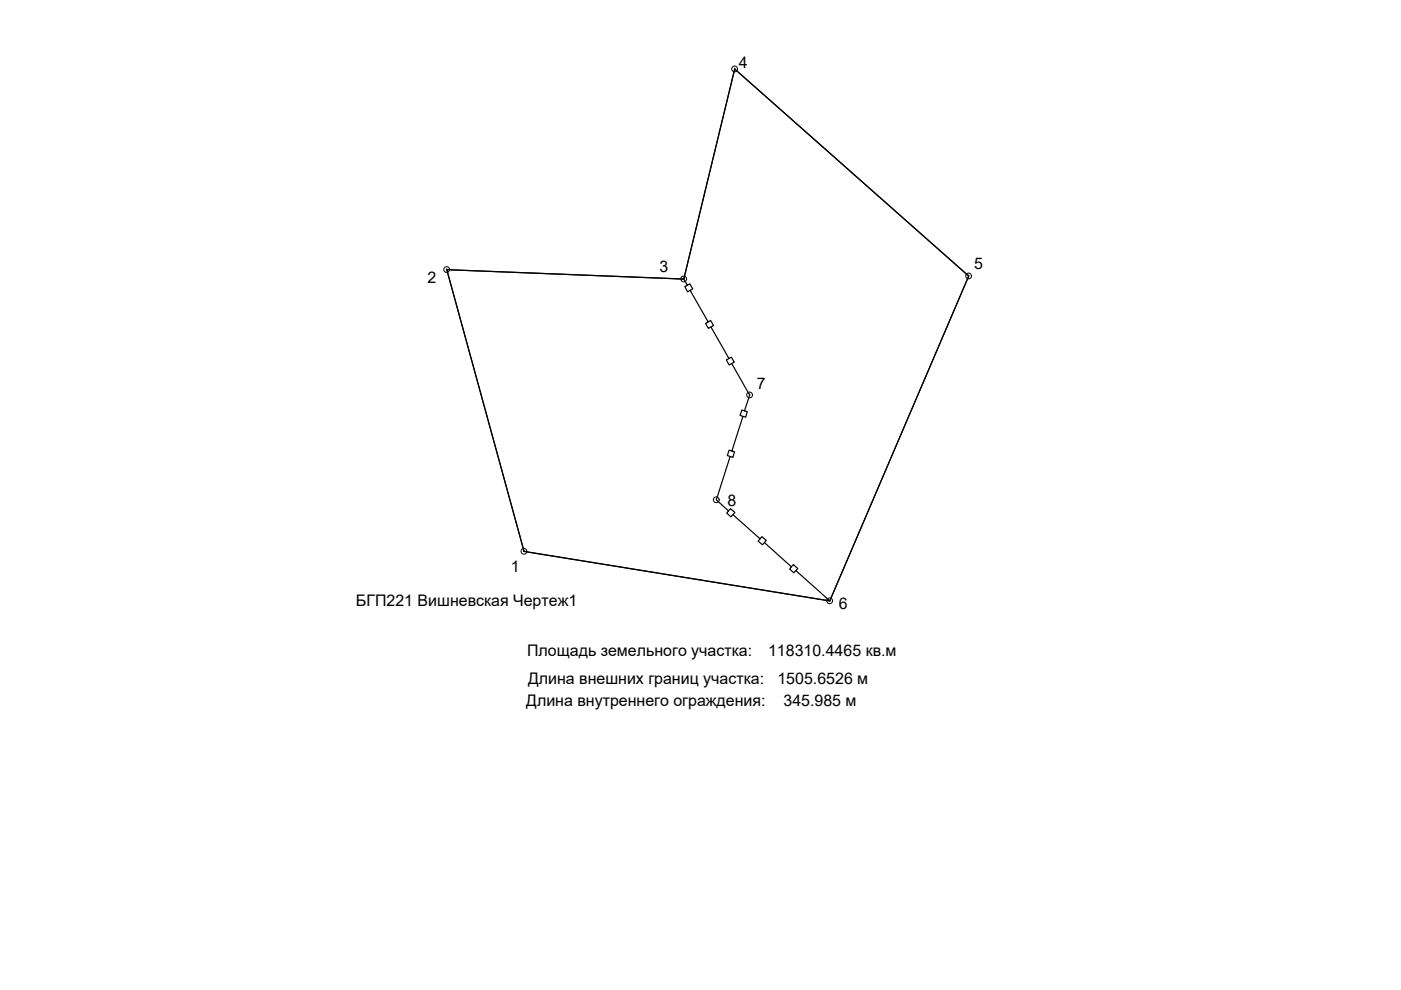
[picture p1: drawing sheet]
<svg xmlns="http://www.w3.org/2000/svg" width="297mm" height="210mm" viewBox="0 0 297 210" stroke-linecap="round" stroke-linejoin="round" font-family="sans-serif">
<g fill="none" stroke="#000" stroke-width=".21">
<path d="M155.8 14.6h.1M94.7 57.2h.1M145 59.2h.1M205.4 58.5h.1M111.1 116.9h.1M175.9 127.4h.1"/>
<circle cx="155.8" cy="14.6" r=".61"/>
<circle cx="94.7" cy="57.2" r=".61"/>
<circle cx="145" cy="59.1" r=".61"/>
<circle cx="205.4" cy="58.5" r=".61"/>
<circle cx="111.1" cy="116.9" r=".61"/>
<circle cx="175.9" cy="127.4" r=".61"/>
</g>
<path d="M94.7 57.2l50.3 2 10.8-44.6 49.6 43.9-29.5 68.9-64.8-10.5z" fill="none" stroke="#000" stroke-width=".25"/>
<g fill="none" stroke="#000" stroke-width=".21">
<path d="M158.9 83.8h.1M151.9 106h.1"/>
<circle cx="158.9" cy="83.7" r=".61"/>
<circle cx="151.9" cy="106" r=".61"/>
</g>
<path d="M145 59.2l.7 1.3 .5-.3 .7 1-1.1 .7-.6-1.1 .5-.3M146.3 61.6l3.8 6.7 .6-.4 .6 1.1-1.1 .6-.6-1 .5-.3M150.7 69.3l3.8 6.7 .6-.3 .6 1.1-1.1 .6-.6-1.1 .5-.3M155.1 77.1l3.8 6.7-1.1 3.3 .6 .2-.3 1.2-1.2-.4 .4-1.2 .5 .2M154.8 96.8l-2.9 9.2 2.6 2.3 .4-.4 .9 .8-.8 .9-.9-.8 .4-.5M157.5 88.3l-2.3 7.3 .5 .2-.3 1.2-1.2-.4 .4-1.2 .6 .2M155.4 109.1l5.7 5.1 .4-.4 1 .8-.8 .9-1-.8 .4-.5M162.1 115l5.7 5.2 .4-.5 .9 .9-.8 .8-.9-.8 .4-.4M168.7 121l7.2 6.4" fill="none" stroke="#000" stroke-width=".25"/>
<g font-size="3.4">
<text x="156.6" y="14.3">4</text>
<text x="90.7" y="60">2</text>
<text x="139.9" y="57.6">3</text>
<text x="206.5" y="57">5</text>
<text x="160.5" y="82.6">7</text>
<text x="154.2" y="107.3">8</text>
<text x="108.3" y="121.2">1</text>
<text x="75.5" y="128.5">БГП221 Вишневская Чертеж1</text>
<text x="177.8" y="129.1">6</text>
<text x="111.7" y="139.2">Площадь земельного участка:</text>
<text x="162.8" y="139.2">118310.4465 кв.м</text>
<text x="111.6" y="149.7">Длина внутреннего ограждения:</text>
<text x="112" y="145.1">Длина внешних границ участка:</text>
<text x="164.8" y="145.1">1505.6526 м</text>
<text x="166.1" y="149.7">345.985 м</text>
</g>
</svg>
